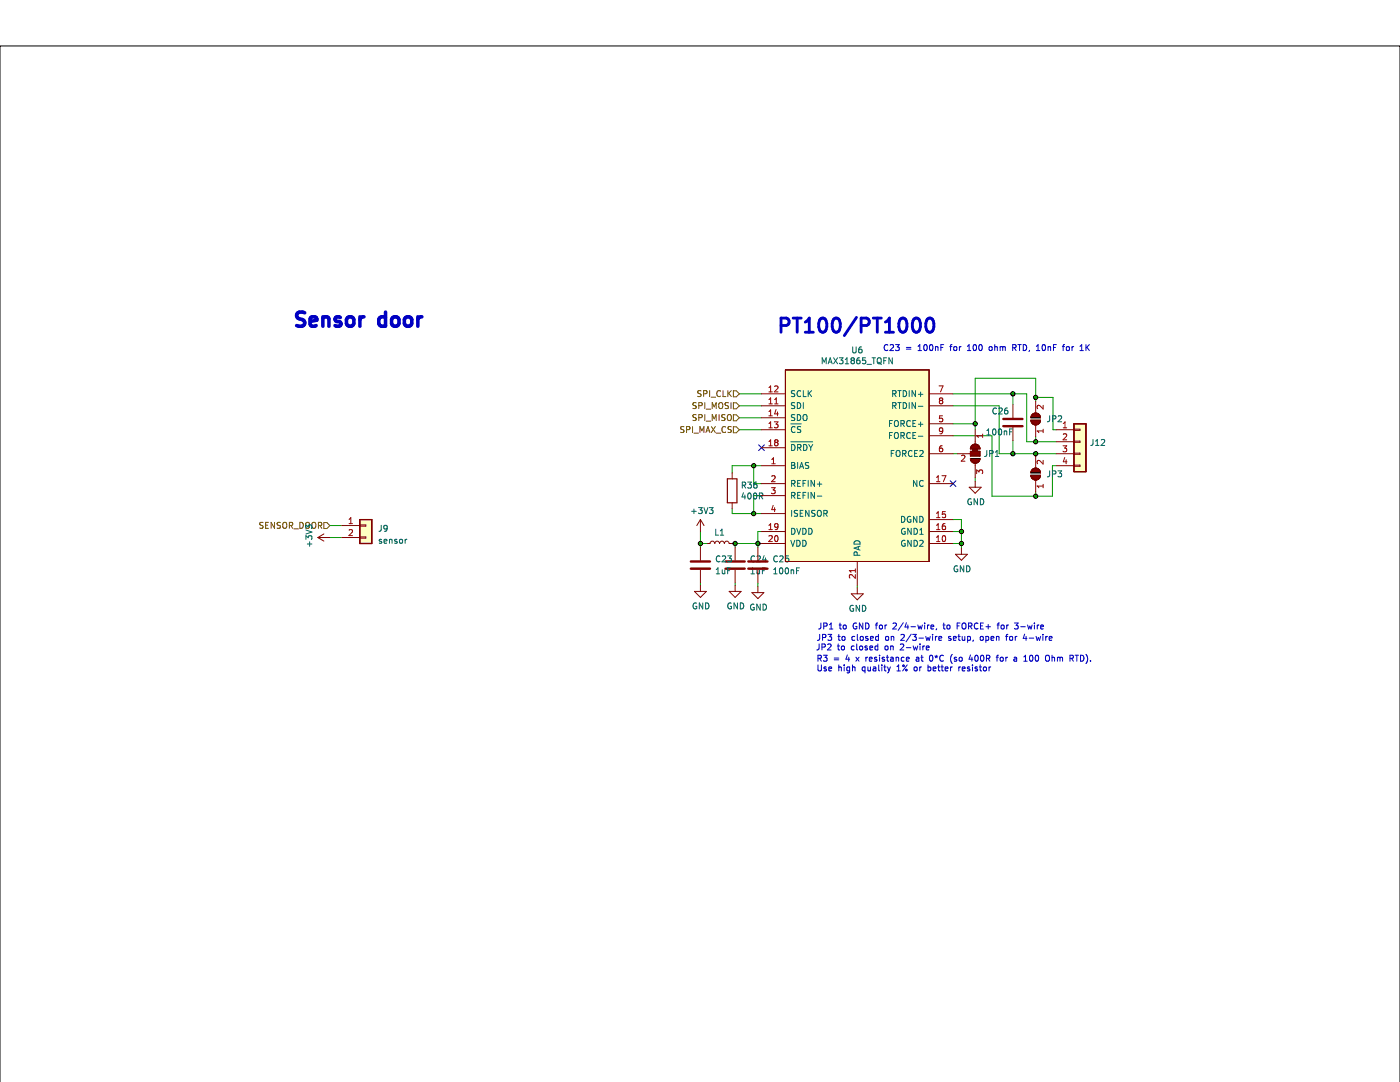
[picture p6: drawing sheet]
(kicad_sch (version 20230121) (generator eeschema)

 (paper "A4")

 (lib_symbols
  (symbol "Connector_Generic:Conn_01x02" (pin_names (offset 1.016) hide) (in_bom yes) (on_board yes)
   (property "Reference" "J" (at 0 2.54 0) (effects (font (size 1.27 1.27))))
   (property "Value" "Conn_01x02" (at 0 -5.08 0) (effects (font (size 1.27 1.27))))
   (property "Footprint" "" (at 0 0 0) (effects (font (size 1.27 1.27)) hide))
   (property "Datasheet" "~" (at 0 0 0) (effects (font (size 1.27 1.27)) hide))
   (symbol "Conn_01x02_1_1"
    (rectangle (start -1.27 -2.413) (end 0 -2.667) (stroke (width 0.1524) (type default)) (fill (type none)))
    (rectangle (start -1.27 0.127) (end 0 -0.127) (stroke (width 0.1524) (type default)) (fill (type none)))
    (rectangle (start -1.27 1.27) (end 1.27 -3.81) (stroke (width 0.254) (type default)) (fill (type background)))
    (pin passive line (at -5.08 0 0) (length 3.81) (name "Pin_1" (effects (font (size 1.27 1.27)))) (number "1" (effects (font (size 1.27 1.27)))))
    (pin passive line (at -5.08 -2.54 0) (length 3.81) (name "Pin_2" (effects (font (size 1.27 1.27)))) (number "2" (effects (font (size 1.27 1.27)))))))
  (symbol "Connector_Generic:Conn_01x04" (pin_names (offset 1.016) hide) (in_bom yes) (on_board yes)
   (property "Reference" "J" (at 0 5.08 0) (effects (font (size 1.27 1.27))))
   (property "Value" "Conn_01x04" (at 0 -7.62 0) (effects (font (size 1.27 1.27))))
   (property "Footprint" "" (at 0 0 0) (effects (font (size 1.27 1.27)) hide))
   (property "Datasheet" "~" (at 0 0 0) (effects (font (size 1.27 1.27)) hide))
   (symbol "Conn_01x04_1_1"
    (rectangle (start -1.27 -4.953) (end 0 -5.207) (stroke (width 0.1524) (type default)) (fill (type none)))
    (rectangle (start -1.27 -2.413) (end 0 -2.667) (stroke (width 0.1524) (type default)) (fill (type none)))
    (rectangle (start -1.27 0.127) (end 0 -0.127) (stroke (width 0.1524) (type default)) (fill (type none)))
    (rectangle (start -1.27 2.667) (end 0 2.413) (stroke (width 0.1524) (type default)) (fill (type none)))
    (rectangle (start -1.27 3.81) (end 1.27 -6.35) (stroke (width 0.254) (type default)) (fill (type background)))
    (pin passive line (at -5.08 2.54 0) (length 3.81) (name "Pin_1" (effects (font (size 1.27 1.27)))) (number "1" (effects (font (size 1.27 1.27)))))
    (pin passive line (at -5.08 0 0) (length 3.81) (name "Pin_2" (effects (font (size 1.27 1.27)))) (number "2" (effects (font (size 1.27 1.27)))))
    (pin passive line (at -5.08 -2.54 0) (length 3.81) (name "Pin_3" (effects (font (size 1.27 1.27)))) (number "3" (effects (font (size 1.27 1.27)))))
    (pin passive line (at -5.08 -5.08 0) (length 3.81) (name "Pin_4" (effects (font (size 1.27 1.27)))) (number "4" (effects (font (size 1.27 1.27)))))))
  (symbol "Jumper:SolderJumper_2_Open" (pin_names (offset 0) hide) (in_bom yes) (on_board yes)
   (property "Reference" "JP" (at 0 2.032 0) (effects (font (size 1.27 1.27))))
   (property "Value" "SolderJumper_2_Open" (at 0 -2.54 0) (effects (font (size 1.27 1.27))))
   (property "Footprint" "" (at 0 0 0) (effects (font (size 1.27 1.27)) hide))
   (property "Datasheet" "~" (at 0 0 0) (effects (font (size 1.27 1.27)) hide))
   (symbol "SolderJumper_2_Open_0_1"
    (arc (start -0.254 1.016) (mid -1.2656 0) (end -0.254 -1.016) (stroke (width 0) (type default)) (fill (type none)))
    (arc (start -0.254 1.016) (mid -1.2656 0) (end -0.254 -1.016) (stroke (width 0) (type default)) (fill (type outline)))
    (polyline (pts (xy -0.254 1.016) (xy -0.254 -1.016)) (stroke (width 0) (type default)) (fill (type none)))
    (polyline (pts (xy 0.254 1.016) (xy 0.254 -1.016)) (stroke (width 0) (type default)) (fill (type none)))
    (arc (start 0.254 -1.016) (mid 1.2656 0) (end 0.254 1.016) (stroke (width 0) (type default)) (fill (type none)))
    (arc (start 0.254 -1.016) (mid 1.2656 0) (end 0.254 1.016) (stroke (width 0) (type default)) (fill (type outline))))
   (symbol "SolderJumper_2_Open_1_1"
    (pin passive line (at -3.81 0 0) (length 2.54) (name "A" (effects (font (size 1.27 1.27)))) (number "1" (effects (font (size 1.27 1.27)))))
    (pin passive line (at 3.81 0 180) (length 2.54) (name "B" (effects (font (size 1.27 1.27)))) (number "2" (effects (font (size 1.27 1.27)))))))
  (symbol "Jumper:SolderJumper_3_Bridged12" (pin_names (offset 0) hide) (in_bom yes) (on_board yes)
   (property "Reference" "JP" (at -2.54 -2.54 0) (effects (font (size 1.27 1.27))))
   (property "Value" "SolderJumper_3_Bridged12" (at 0 2.794 0) (effects (font (size 1.27 1.27))))
   (property "Footprint" "" (at 0 0 0) (effects (font (size 1.27 1.27)) hide))
   (property "Datasheet" "~" (at 0 0 0) (effects (font (size 1.27 1.27)) hide))
   (symbol "SolderJumper_3_Bridged12_0_1"
    (rectangle (start -1.016 0.508) (end -0.508 -0.508) (stroke (width 0) (type default)) (fill (type outline)))
    (arc (start -1.016 1.016) (mid -2.0276 0) (end -1.016 -1.016) (stroke (width 0) (type default)) (fill (type none)))
    (arc (start -1.016 1.016) (mid -2.0276 0) (end -1.016 -1.016) (stroke (width 0) (type default)) (fill (type outline)))
    (rectangle (start -0.508 1.016) (end 0.508 -1.016) (stroke (width 0) (type default)) (fill (type outline)))
    (polyline (pts (xy -2.54 0) (xy -2.032 0)) (stroke (width 0) (type default)) (fill (type none)))
    (polyline (pts (xy -1.016 1.016) (xy -1.016 -1.016)) (stroke (width 0) (type default)) (fill (type none)))
    (polyline (pts (xy 0 -1.27) (xy 0 -1.016)) (stroke (width 0) (type default)) (fill (type none)))
    (polyline (pts (xy 1.016 1.016) (xy 1.016 -1.016)) (stroke (width 0) (type default)) (fill (type none)))
    (polyline (pts (xy 2.54 0) (xy 2.032 0)) (stroke (width 0) (type default)) (fill (type none)))
    (arc (start 1.016 -1.016) (mid 2.0276 0) (end 1.016 1.016) (stroke (width 0) (type default)) (fill (type none)))
    (arc (start 1.016 -1.016) (mid 2.0276 0) (end 1.016 1.016) (stroke (width 0) (type default)) (fill (type outline))))
   (symbol "SolderJumper_3_Bridged12_1_1"
    (pin passive line (at -5.08 0 0) (length 2.54) (name "A" (effects (font (size 1.27 1.27)))) (number "1" (effects (font (size 1.27 1.27)))))
    (pin input line (at 0 -3.81 90) (length 2.54) (name "C" (effects (font (size 1.27 1.27)))) (number "2" (effects (font (size 1.27 1.27)))))
    (pin passive line (at 5.08 0 180) (length 2.54) (name "B" (effects (font (size 1.27 1.27)))) (number "3" (effects (font (size 1.27 1.27)))))))
  (symbol "Linktech:L0805" (pin_numbers hide) (pin_names (offset 0.254) hide) (in_bom yes) (on_board yes)
   (property "Reference" "L0805" (at 0.762 1.016 0) (effects (font (size 1.27 1.27)) (justify left)))
   (property "Value" "Linktech_L0805" (at 0.762 -1.016 0) (effects (font (size 1.27 1.27)) (justify left) hide))
   (property "Footprint" "Linktech:L_0805_HandSoldering" (at 0 0 0) (effects (font (size 1.27 1.27)) hide))
   (property "Datasheet" "" (at 0 0 0) (effects (font (size 1.27 1.27)) hide))
   (property "Desc" "SMD-0805 Multilayer Chip Ceramic Inductor" (at 0 -2.54 0) (effects (font (size 1.27 1.27)) hide))
   (property "Link" "http://tme.vn/Product.aspx?id=875#page=pro_info" (at 2.54 2.54 0) (effects (font (size 1.27 1.27)) hide))
   (symbol "L0805_0_1"
    (arc (start 0 -2.032) (mid 0.5058 -1.524) (end 0 -1.016) (stroke (width 0) (type default)) (fill (type none)))
    (arc (start 0 -1.016) (mid 0.5058 -0.508) (end 0 0) (stroke (width 0) (type default)) (fill (type none)))
    (arc (start 0 0) (mid 0.5058 0.508) (end 0 1.016) (stroke (width 0) (type default)) (fill (type none)))
    (arc (start 0 1.016) (mid 0.5058 1.524) (end 0 2.032) (stroke (width 0) (type default)) (fill (type none))))
   (symbol "L0805_1_1"
    (pin passive line (at 0 2.54 270) (length 0.508) (name "~" (effects (font (size 1.27 1.27)))) (number "1" (effects (font (size 1.27 1.27)))))
    (pin passive line (at 0 -2.54 90) (length 0.508) (name "~" (effects (font (size 1.27 1.27)))) (number "2" (effects (font (size 1.27 1.27)))))))
  (symbol "Linktech:MAX31865_TQFN" (pin_names (offset 1.016)) (in_bom yes) (on_board yes)
   (property "Reference" "U" (at 0 0 0) (effects (font (size 1.27 1.27))))
   (property "Value" "Linktech_MAX31865_TQFN" (at 0 -2.54 0) (effects (font (size 1.27 1.27))))
   (property "Footprint" "Linktech:QFN-20-1EP_5x5mm_Pitch0.65mm" (at 0 0 0) (effects (font (size 1.27 1.27)) hide))
   (property "Datasheet" "" (at 0 0 0) (effects (font (size 1.27 1.27)) hide))
   (property "Desc" "RTD-to-Digital Converter" (at 0 24.13 0) (effects (font (size 1.27 1.27)) hide))
   (property "Link" "https://www.digikey.com/product-detail/en/maxim-integrated/MAX31865ATP-T/MAX31865ATP-TCT-ND/5051493" (at -2.54 21.59 0) (effects (font (size 1.27 1.27)) hide))
   (symbol "MAX31865_TQFN_1_1"
    (rectangle (start -15.24 20.32) (end 15.24 -20.32) (stroke (width 0) (type default)) (fill (type background)))
    (pin input line (at -20.32 0 0) (length 5.08) (name "BIAS" (effects (font (size 1.27 1.27)))) (number "1" (effects (font (size 1.27 1.27)))))
    (pin power_in line (at 20.32 -16.51 180) (length 5.08) (name "GND2" (effects (font (size 1.27 1.27)))) (number "10" (effects (font (size 1.27 1.27)))))
    (pin input line (at -20.32 12.7 0) (length 5.08) (name "SDI" (effects (font (size 1.27 1.27)))) (number "11" (effects (font (size 1.27 1.27)))))
    (pin input line (at -20.32 15.24 0) (length 5.08) (name "SCLK" (effects (font (size 1.27 1.27)))) (number "12" (effects (font (size 1.27 1.27)))))
    (pin input line (at -20.32 7.62 0) (length 5.08) (name "~{CS}" (effects (font (size 1.27 1.27)))) (number "13" (effects (font (size 1.27 1.27)))))
    (pin input line (at -20.32 10.16 0) (length 5.08) (name "SDO" (effects (font (size 1.27 1.27)))) (number "14" (effects (font (size 1.27 1.27)))))
    (pin power_in line (at 20.32 -11.43 180) (length 5.08) (name "DGND" (effects (font (size 1.27 1.27)))) (number "15" (effects (font (size 1.27 1.27)))))
    (pin power_in line (at 20.32 -13.97 180) (length 5.08) (name "GND1" (effects (font (size 1.27 1.27)))) (number "16" (effects (font (size 1.27 1.27)))))
    (pin input line (at 20.32 -3.81 180) (length 5.08) (name "NC" (effects (font (size 1.27 1.27)))) (number "17" (effects (font (size 1.27 1.27)))))
    (pin input line (at -20.32 3.81 0) (length 5.08) (name "~{DRDY}" (effects (font (size 1.27 1.27)))) (number "18" (effects (font (size 1.27 1.27)))))
    (pin power_in line (at -20.32 -13.97 0) (length 5.08) (name "DVDD" (effects (font (size 1.27 1.27)))) (number "19" (effects (font (size 1.27 1.27)))))
    (pin input line (at -20.32 -3.81 0) (length 5.08) (name "REFIN+" (effects (font (size 1.27 1.27)))) (number "2" (effects (font (size 1.27 1.27)))))
    (pin power_in line (at -20.32 -16.51 0) (length 5.08) (name "VDD" (effects (font (size 1.27 1.27)))) (number "20" (effects (font (size 1.27 1.27)))))
    (pin power_in line (at 0 -25.4 90) (length 5.08) (name "PAD" (effects (font (size 1.27 1.27)))) (number "21" (effects (font (size 1.27 1.27)))))
    (pin input line (at -20.32 -6.35 0) (length 5.08) (name "REFIN-" (effects (font (size 1.27 1.27)))) (number "3" (effects (font (size 1.27 1.27)))))
    (pin input line (at -20.32 -10.16 0) (length 5.08) (name "ISENSOR" (effects (font (size 1.27 1.27)))) (number "4" (effects (font (size 1.27 1.27)))))
    (pin input line (at 20.32 8.89 180) (length 5.08) (name "FORCE+" (effects (font (size 1.27 1.27)))) (number "5" (effects (font (size 1.27 1.27)))))
    (pin input line (at 20.32 2.54 180) (length 5.08) (name "FORCE2" (effects (font (size 1.27 1.27)))) (number "6" (effects (font (size 1.27 1.27)))))
    (pin input line (at 20.32 15.24 180) (length 5.08) (name "RTDIN+" (effects (font (size 1.27 1.27)))) (number "7" (effects (font (size 1.27 1.27)))))
    (pin input line (at 20.32 12.7 180) (length 5.08) (name "RTDIN-" (effects (font (size 1.27 1.27)))) (number "8" (effects (font (size 1.27 1.27)))))
    (pin input line (at 20.32 6.35 180) (length 5.08) (name "FORCE-" (effects (font (size 1.27 1.27)))) (number "9" (effects (font (size 1.27 1.27)))))))
  (symbol "Linktech:R0805" (pin_numbers hide) (pin_names (offset 0)) (in_bom yes) (on_board yes)
   (property "Reference" "R" (at 2.032 0 90) (effects (font (size 1.27 1.27))))
   (property "Value" "Linktech_R0805" (at 0 0 90) (effects (font (size 1.27 1.27))))
   (property "Footprint" "Linktech:R_0805_HandSoldering" (at -1.778 0 90) (effects (font (size 1.27 1.27)) hide))
   (property "Datasheet" "" (at 0 0 0) (effects (font (size 1.27 1.27)) hide))
   (property "Desc" "Resistor SMD 0805" (at 0 0 0) (effects (font (size 1.27 1.27)) hide))
   (property "Link" "http://www.dientuachau.com/res-1-0805" (at 0 0 0) (effects (font (size 1.27 1.27)) hide))
   (symbol "R0805_0_1"
    (rectangle (start -1.016 -2.54) (end 1.016 2.54) (stroke (width 0.254) (type default)) (fill (type none))))
   (symbol "R0805_1_1"
    (pin passive line (at 0 3.81 270) (length 1.27) (name "~" (effects (font (size 1.27 1.27)))) (number "1" (effects (font (size 1.27 1.27)))))
    (pin passive line (at 0 -3.81 90) (length 1.27) (name "~" (effects (font (size 1.27 1.27)))) (number "2" (effects (font (size 1.27 1.27)))))))
  (symbol "linktech:C0805" (pin_numbers hide) (pin_names (offset 0.254)) (in_bom yes) (on_board yes)
   (property "Reference" "C" (at 0.635 2.54 0) (effects (font (size 1.27 1.27)) (justify left)))
   (property "Value" "C0805" (at 0.635 -2.54 0) (effects (font (size 1.27 1.27)) (justify left)))
   (property "Footprint" "Linktech:C_0805_HandSoldering" (at 0.9652 -3.81 0) (effects (font (size 1.27 1.27)) hide))
   (property "Datasheet" "" (at 0 0 0) (effects (font (size 1.27 1.27)) hide))
   (property "Desc" "Capacitor SMD Ceramic 0805" (at 0 0 0) (effects (font (size 1.27 1.27)) hide))
   (property "Link" "http://www.dientuachau.com/ceramic-0805" (at 0 0 0) (effects (font (size 1.27 1.27)) hide))
   (symbol "C0805_0_1"
    (polyline (pts (xy -2.032 -0.762) (xy 2.032 -0.762)) (stroke (width 0.508) (type default)) (fill (type none)))
    (polyline (pts (xy -2.032 0.762) (xy 2.032 0.762)) (stroke (width 0.508) (type default)) (fill (type none))))
   (symbol "C0805_1_1"
    (pin passive line (at 0 3.81 270) (length 2.794) (name "~" (effects (font (size 1.27 1.27)))) (number "1" (effects (font (size 1.27 1.27)))))
    (pin passive line (at 0 -3.81 90) (length 2.794) (name "~" (effects (font (size 1.27 1.27)))) (number "2" (effects (font (size 1.27 1.27)))))))
  (symbol "power:+3V3" (power) (pin_names (offset 0)) (in_bom yes) (on_board yes)
   (property "Reference" "#PWR" (at 0 -3.81 0) (effects (font (size 1.27 1.27)) hide))
   (property "Value" "+3V3" (at 0 3.556 0) (effects (font (size 1.27 1.27))))
   (property "Footprint" "" (at 0 0 0) (effects (font (size 1.27 1.27)) hide))
   (property "Datasheet" "" (at 0 0 0) (effects (font (size 1.27 1.27)) hide))
   (symbol "+3V3_0_1"
    (polyline (pts (xy -0.762 1.27) (xy 0 2.54)) (stroke (width 0) (type default)) (fill (type none)))
    (polyline (pts (xy 0 0) (xy 0 2.54)) (stroke (width 0) (type default)) (fill (type none)))
    (polyline (pts (xy 0 2.54) (xy 0.762 1.27)) (stroke (width 0) (type default)) (fill (type none))))
   (symbol "+3V3_1_1"
    (pin power_in line (at 0 0 90) (length 0) hide (name "+3V3" (effects (font (size 1.27 1.27)))) (number "1" (effects (font (size 1.27 1.27)))))))
  (symbol "power:GND" (power) (pin_names (offset 0)) (in_bom yes) (on_board yes)
   (property "Reference" "#PWR" (at 0 -6.35 0) (effects (font (size 1.27 1.27)) hide))
   (property "Value" "GND" (at 0 -3.81 0) (effects (font (size 1.27 1.27))))
   (property "Footprint" "" (at 0 0 0) (effects (font (size 1.27 1.27)) hide))
   (property "Datasheet" "" (at 0 0 0) (effects (font (size 1.27 1.27)) hide))
   (symbol "GND_0_1"
    (polyline (pts (xy 0 0) (xy 0 -1.27) (xy 1.27 -1.27) (xy 0 -2.54) (xy -1.27 -1.27) (xy 0 -1.27)) (stroke (width 0) (type default)) (fill (type none))))
   (symbol "GND_1_1"
    (pin power_in line (at 0 0 270) (length 0) hide (name "GND" (effects (font (size 1.27 1.27)))) (number "1" (effects (font (size 1.27 1.27))))))))

 (junction (at 219.71 74.549) (diameter 0) (color 0 0 0 0))
 (junction (at 214.884 73.787) (diameter 0) (color 0 0 0 0))
 (junction (at 203.962 102.997) (diameter 0) (color 0 0 0 0))
 (junction (at 155.956 105.537) (diameter 0) (color 0 0 0 0))
 (junction (at 203.962 105.537) (diameter 0) (color 0 0 0 0))
 (junction (at 219.71 83.947) (diameter 0) (color 0 0 0 0))
 (junction (at 160.782 105.537) (diameter 0) (color 0 0 0 0))
 (junction (at 219.71 95.504) (diameter 0) (color 0 0 0 0))
 (junction (at 159.893 89.027) (diameter 0) (color 0 0 0 0))
 (junction (at 159.893 99.187) (diameter 0) (color 0 0 0 0))
 (junction (at 219.71 86.487) (diameter 0) (color 0 0 0 0))
 (junction (at 214.884 86.487) (diameter 0) (color 0 0 0 0))
 (junction (at 206.883 80.137) (diameter 0) (color 0 0 0 0))
 (junction (at 148.59 105.537) (diameter 0) (color 0 0 0 0))

 (no_connect (at 202.184 92.837))
 (no_connect (at 161.544 85.217))

 (wire (pts (xy 155.956 105.537) (xy 160.782 105.537)) (stroke (width 0) (type default)))
 (wire (pts (xy 160.782 102.997) (xy 160.782 105.537)) (stroke (width 0) (type default)))
 (wire (pts (xy 156.845 73.787) (xy 161.544 73.787)) (stroke (width 0) (type default)))
 (wire (pts (xy 161.544 95.377) (xy 159.893 95.377)) (stroke (width 0) (type default)))
 (wire (pts (xy 223.266 95.504) (xy 223.266 89.027)) (stroke (width 0) (type default)))
 (wire (pts (xy 219.71 95.504) (xy 223.266 95.504)) (stroke (width 0) (type default)))
 (wire (pts (xy 161.544 89.027) (xy 159.893 89.027)) (stroke (width 0) (type default)))
 (wire (pts (xy 223.393 81.407) (xy 223.393 74.549)) (stroke (width 0) (type default)))
 (wire (pts (xy 219.71 75.311) (xy 219.71 74.549)) (stroke (width 0) (type default)))
 (wire (pts (xy 219.71 83.947) (xy 224.028 83.947)) (stroke (width 0) (type default)))
 (wire (pts (xy 202.184 80.137) (xy 206.883 80.137)) (stroke (width 0) (type default)))
 (wire (pts (xy 156.845 76.327) (xy 161.544 76.327)) (stroke (width 0) (type default)))
 (wire (pts (xy 181.864 114.427) (xy 181.864 114.935)) (stroke (width 0) (type default)))
 (wire (pts (xy 159.893 99.187) (xy 161.544 99.187)) (stroke (width 0) (type default)))
 (wire (pts (xy 217.805 83.947) (xy 219.71 83.947)) (stroke (width 0) (type default)))
 (wire (pts (xy 203.962 102.997) (xy 203.962 105.537)) (stroke (width 0) (type default)))
 (wire (pts (xy 159.893 92.837) (xy 159.893 89.027)) (stroke (width 0) (type default)))
 (wire (pts (xy 69.977 104.267) (xy 72.517 104.267)) (stroke (width 0) (type default)))
 (wire (pts (xy 155.956 105.537) (xy 155.194 105.537)) (stroke (width 0) (type default)))
 (wire (pts (xy 155.321 90.551) (xy 155.321 89.027)) (stroke (width 0) (type default)))
 (wire (pts (xy 161.544 92.837) (xy 159.893 92.837)) (stroke (width 0) (type default)))
 (wire (pts (xy 214.884 86.487) (xy 219.71 86.487)) (stroke (width 0) (type default)))
 (wire (pts (xy 210.439 82.677) (xy 210.439 95.504)) (stroke (width 0) (type default)))
 (wire (pts (xy 148.59 102.997) (xy 148.59 105.537)) (stroke (width 0) (type default)))
 (wire (pts (xy 214.884 83.693) (xy 214.884 86.487)) (stroke (width 0) (type default)))
 (wire (pts (xy 224.028 86.487) (xy 219.71 86.487)) (stroke (width 0) (type default)))
 (wire (pts (xy 206.883 92.329) (xy 206.883 91.567)) (stroke (width 0) (type default)))
 (wire (pts (xy 206.883 81.407) (xy 206.883 80.137)) (stroke (width 0) (type default)))
 (wire (pts (xy 214.884 73.787) (xy 214.884 76.073)) (stroke (width 0) (type default)))
 (wire (pts (xy 203.962 100.457) (xy 203.962 102.997)) (stroke (width 0) (type default)))
 (wire (pts (xy 69.977 101.727) (xy 72.517 101.727)) (stroke (width 0) (type default)))
 (wire (pts (xy 148.59 105.537) (xy 150.114 105.537)) (stroke (width 0) (type default)))
 (wire (pts (xy 155.321 89.027) (xy 159.893 89.027)) (stroke (width 0) (type default)))
 (wire (pts (xy 155.321 99.187) (xy 159.893 99.187)) (stroke (width 0) (type default)))
 (wire (pts (xy 223.266 89.027) (xy 224.028 89.027)) (stroke (width 0) (type default)))
 (wire (pts (xy 203.962 105.537) (xy 203.962 106.553)) (stroke (width 0) (type default)))
 (wire (pts (xy 156.845 78.867) (xy 161.544 78.867)) (stroke (width 0) (type default)))
 (wire (pts (xy 155.956 105.537) (xy 155.956 106.299)) (stroke (width 0) (type default)))
 (wire (pts (xy 161.544 102.997) (xy 160.782 102.997)) (stroke (width 0) (type default)))
 (wire (pts (xy 219.71 82.931) (xy 219.71 83.947)) (stroke (width 0) (type default)))
 (wire (pts (xy 160.782 113.919) (xy 160.782 114.681)) (stroke (width 0) (type default)))
 (wire (pts (xy 211.963 86.487) (xy 214.884 86.487)) (stroke (width 0) (type default)))
 (wire (pts (xy 202.184 82.677) (xy 210.439 82.677)) (stroke (width 0) (type default)))
 (wire (pts (xy 202.184 100.457) (xy 203.962 100.457)) (stroke (width 0) (type default)))
 (wire (pts (xy 219.71 70.485) (xy 219.71 74.549)) (stroke (width 0) (type default)))
 (wire (pts (xy 160.782 105.537) (xy 160.782 106.299)) (stroke (width 0) (type default)))
 (wire (pts (xy 214.884 73.787) (xy 217.805 73.787)) (stroke (width 0) (type default)))
 (wire (pts (xy 156.845 81.407) (xy 161.544 81.407)) (stroke (width 0) (type default)))
 (wire (pts (xy 219.71 94.615) (xy 219.71 95.504)) (stroke (width 0) (type default)))
 (wire (pts (xy 211.963 86.487) (xy 211.963 76.327)) (stroke (width 0) (type default)))
 (wire (pts (xy 210.439 95.504) (xy 219.71 95.504)) (stroke (width 0) (type default)))
 (wire (pts (xy 206.883 70.485) (xy 219.71 70.485)) (stroke (width 0) (type default)))
 (wire (pts (xy 219.71 74.549) (xy 223.393 74.549)) (stroke (width 0) (type default)))
 (wire (pts (xy 202.184 76.327) (xy 211.963 76.327)) (stroke (width 0) (type default)))
 (wire (pts (xy 206.883 80.137) (xy 206.883 70.485)) (stroke (width 0) (type default)))
 (wire (pts (xy 202.184 73.787) (xy 214.884 73.787)) (stroke (width 0) (type default)))
 (wire (pts (xy 202.184 86.487) (xy 203.073 86.487)) (stroke (width 0) (type default)))
 (wire (pts (xy 148.59 113.919) (xy 148.59 114.427)) (stroke (width 0) (type default)))
 (wire (pts (xy 155.321 99.187) (xy 155.321 98.171)) (stroke (width 0) (type default)))
 (wire (pts (xy 159.893 95.377) (xy 159.893 99.187)) (stroke (width 0) (type default)))
 (wire (pts (xy 148.59 105.537) (xy 148.59 106.299)) (stroke (width 0) (type default)))
 (wire (pts (xy 155.956 113.919) (xy 155.956 114.427)) (stroke (width 0) (type default)))
 (wire (pts (xy 202.184 102.997) (xy 203.962 102.997)) (stroke (width 0) (type default)))
 (wire (pts (xy 224.028 81.407) (xy 223.393 81.407)) (stroke (width 0) (type default)))
 (wire (pts (xy 219.71 86.995) (xy 219.71 86.487)) (stroke (width 0) (type default)))
 (wire (pts (xy 202.184 105.537) (xy 203.962 105.537)) (stroke (width 0) (type default)))
 (wire (pts (xy 217.805 73.787) (xy 217.805 83.947)) (stroke (width 0) (type default)))
 (wire (pts (xy 160.782 105.537) (xy 161.544 105.537)) (stroke (width 0) (type default)))

 (text "JP2 to closed on 2-wire" (at 173.101 128.27 0) (effects (font (size 1.27 1.27)) (justify left bottom)))
 (text "Sensor door\n" (at 62.357 59.817 0) (effects (font (size 3 3) (thickness 1) bold) (justify left bottom)))
 (text "R3 = 4 x resistance at 0*C (so 400R for a 100 Ohm RTD).\nUse high quality 1% or better resistor" (at 173.228 132.715 0) (effects (font (size 1.27 1.27)) (justify left bottom)))
 (text "PT100/PT1000" (at 164.973 61.087 0) (effects (font (size 3 3) (thickness 0.6) bold) (justify left bottom)))
 (text "JP3 to closed on 2/3-wire setup, open for 4-wire" (at 173.228 126.238 0) (effects (font (size 1.27 1.27)) (justify left bottom)))
 (text "C23 = 100nF for 100 ohm RTD, 10nF for 1K" (at 187.325 64.77 0) (effects (font (size 1.27 1.27)) (justify left bottom)))
 (text "JP1 to GND for 2/4-wire, to FORCE+ for 3-wire" (at 173.482 123.825 0) (effects (font (size 1.27 1.27)) (justify left bottom)))

 (hierarchical_label "SPI_MOSI" (shape input) (at 156.845 76.327 180) (fields_autoplaced) (effects (font (size 1.27 1.27)) (justify right)))
 (hierarchical_label "SPI_MISO" (shape input) (at 156.845 78.867 180) (fields_autoplaced) (effects (font (size 1.27 1.27)) (justify right)))
 (hierarchical_label "SPI_CLK" (shape input) (at 156.845 73.787 180) (fields_autoplaced) (effects (font (size 1.27 1.27)) (justify right)))
 (hierarchical_label "SPI_MAX_CS" (shape input) (at 156.845 81.407 180) (fields_autoplaced) (effects (font (size 1.27 1.27)) (justify right)))
 (hierarchical_label "SENSOR_DOOR" (shape input) (at 69.977 101.727 180) (fields_autoplaced) (effects (font (size 1.27 1.27)) (justify right)))

 (symbol (lib_id "Jumper:SolderJumper_3_Bridged12") (at 206.883 86.487 270) (unit 1) (in_bom yes) (on_board yes) (dnp no)
  (property "Reference" "JP1" (at 208.6102 86.487 90) (effects (font (size 1.27 1.27)) (justify left)))
  (property "Value" "SolderJumper_3_Bridged12" (at 208.6102 87.63 90) (effects (font (size 1.27 1.27)) (justify left) hide))
  (property "Footprint" "Jumper:SolderJumper-3_P2.0mm_Open_TrianglePad1.0x1.5mm" (at 206.883 86.487 0) (effects (font (size 1.27 1.27)) hide))
  (property "Datasheet" "~" (at 206.883 86.487 0) (effects (font (size 1.27 1.27)) hide)) (pin "1") (pin "2") (pin "3")
  (instances (project "ph_portable_refrigerator_v2_hw" (path "" (reference "JP1") (unit 1)) (path "" (reference "JP1") (unit 1)))))

 (symbol (lib_id "Linktech:MAX31865_TQFN") (at 181.864 89.027 0) (unit 1) (in_bom yes) (on_board yes) (dnp no)
  (property "Reference" "U8" (at 181.864 64.516 0) (effects (font (size 1.27 1.27))))
  (property "Value" "MAX31865_TQFN" (at 181.864 66.8274 0) (effects (font (size 1.27 1.27))))
  (property "Footprint" "Package_DFN_QFN:QFN-20-1EP_5x5mm_P0.65mm_EP3.35x3.35mm" (at 181.864 89.027 0) (effects (font (size 1.27 1.27)) hide))
  (property "Datasheet" "" (at 181.864 89.027 0) (effects (font (size 1.27 1.27)) hide))
  (property "Desc" "RTD-to-Digital Converter" (at 181.864 64.897 0) (effects (font (size 1.27 1.27)) hide))
  (property "Link" "https://www.digikey.com/product-detail/en/maxim-integrated/MAX31865ATP-T/MAX31865ATP-TCT-ND/5051493" (at 179.324 67.437 0) (effects (font (size 1.27 1.27)) hide)) (pin "1") (pin "10") (pin "11") (pin "12") (pin "13") (pin "14") (pin "15") (pin "16") (pin "17") (pin "18") (pin "19") (pin "2") (pin "20") (pin "21") (pin "3") (pin "4") (pin "5") (pin "6") (pin "7") (pin "8") (pin "9")
  (instances (project "ph_portable_refrigerator_v2_hw" (path "" (reference "U8") (unit 1)) (path "" (reference "U6") (unit 1)))))

 (symbol (lib_id "power:GND") (at 155.956 114.427 0) (unit 1) (in_bom yes) (on_board yes) (dnp no)
  (property "Reference" "#PWR090" (at 155.956 120.777 0) (effects (font (size 1.27 1.27)) hide))
  (property "Value" "GND" (at 156.083 118.8212 0) (effects (font (size 1.27 1.27))))
  (property "Footprint" "" (at 155.956 114.427 0) (effects (font (size 1.27 1.27)) hide))
  (property "Datasheet" "" (at 155.956 114.427 0) (effects (font (size 1.27 1.27)) hide)) (pin "1")
  (instances (project "ph_portable_refrigerator_v2_hw" (path "" (reference "#PWR090") (unit 1)) (path "" (reference "#PWR090") (unit 1)))))

 (symbol (lib_id "linktech:C0805") (at 160.782 110.109 0) (unit 1) (in_bom yes) (on_board yes) (dnp no) (fields_autoplaced)
  (property "Reference" "C26" (at 163.83 108.8389 0) (effects (font (size 1.27 1.27)) (justify left)))
  (property "Value" "100nF" (at 163.83 111.3789 0) (effects (font (size 1.27 1.27)) (justify left)))
  (property "Footprint" "Resistor_SMD:R_0805_2012Metric" (at 161.7472 113.919 0) (effects (font (size 1.27 1.27)) hide))
  (property "Datasheet" "" (at 160.782 110.109 0) (effects (font (size 1.27 1.27)) hide))
  (property "Desc" "Capacitor SMD Ceramic 0805" (at 160.782 110.109 0) (effects (font (size 1.27 1.27)) hide))
  (property "Link" "http://www.dientuachau.com/ceramic-0805" (at 160.782 110.109 0) (effects (font (size 1.27 1.27)) hide)) (pin "1") (pin "2")
  (instances (project "ph_portable_refrigerator_v2_hw" (path "" (reference "C26") (unit 1)) (path "" (reference "C25") (unit 1)))))

 (symbol (lib_id "power:GND") (at 148.59 114.427 0) (unit 1) (in_bom yes) (on_board yes) (dnp no)
  (property "Reference" "#PWR089" (at 148.59 120.777 0) (effects (font (size 1.27 1.27)) hide))
  (property "Value" "GND" (at 148.717 118.8212 0) (effects (font (size 1.27 1.27))))
  (property "Footprint" "" (at 148.59 114.427 0) (effects (font (size 1.27 1.27)) hide))
  (property "Datasheet" "" (at 148.59 114.427 0) (effects (font (size 1.27 1.27)) hide)) (pin "1")
  (instances (project "ph_portable_refrigerator_v2_hw" (path "" (reference "#PWR089") (unit 1)) (path "" (reference "#PWR089") (unit 1)))))

 (symbol (lib_id "power:GND") (at 206.883 92.329 0) (unit 1) (in_bom yes) (on_board yes) (dnp no)
  (property "Reference" "#PWR099" (at 206.883 98.679 0) (effects (font (size 1.27 1.27)) hide))
  (property "Value" "GND" (at 207.01 96.7232 0) (effects (font (size 1.27 1.27))))
  (property "Footprint" "" (at 206.883 92.329 0) (effects (font (size 1.27 1.27)) hide))
  (property "Datasheet" "" (at 206.883 92.329 0) (effects (font (size 1.27 1.27)) hide)) (pin "1")
  (instances (project "ph_portable_refrigerator_v2_hw" (path "" (reference "#PWR099") (unit 1)) (path "" (reference "#PWR096") (unit 1)))))

 (symbol (lib_id "Jumper:SolderJumper_2_Open") (at 219.71 90.805 90) (unit 1) (in_bom yes) (on_board yes) (dnp no)
  (property "Reference" "JP3" (at 221.9452 90.805 90) (effects (font (size 1.27 1.27)) (justify right)))
  (property "Value" "SolderJumper_2_Open" (at 216.8144 90.805 0) (effects (font (size 1.27 1.27)) hide))
  (property "Footprint" "Jumper:SolderJumper-2_P1.3mm_Open_Pad1.0x1.5mm" (at 219.71 90.805 0) (effects (font (size 1.27 1.27)) hide))
  (property "Datasheet" "~" (at 219.71 90.805 0) (effects (font (size 1.27 1.27)) hide)) (pin "1") (pin "2")
  (instances (project "ph_portable_refrigerator_v2_hw" (path "" (reference "JP3") (unit 1)) (path "" (reference "JP3") (unit 1)))))

 (symbol (lib_id "Linktech:L0805") (at 152.654 105.537 90) (unit 1) (in_bom yes) (on_board yes) (dnp no)
  (property "Reference" "L1" (at 152.654 103.1748 90) (effects (font (size 1.27 1.27))))
  (property "Value" "L600R" (at 153.67 104.775 0) (effects (font (size 1.27 1.27)) (justify left) hide))
  (property "Footprint" "Inductor_SMD:L_0805_2012Metric" (at 152.654 105.537 0) (effects (font (size 1.27 1.27)) hide))
  (property "Datasheet" "" (at 152.654 105.537 0) (effects (font (size 1.27 1.27)) hide))
  (property "Desc" "SMD-0805 Multilayer Chip Ceramic Inductor" (at 155.194 105.537 0) (effects (font (size 1.27 1.27)) hide))
  (property "Link" "http://tme.vn/Product.aspx?id=875#page=pro_info" (at 150.114 102.997 0) (effects (font (size 1.27 1.27)) hide)) (pin "1") (pin "2")
  (instances (project "ph_portable_refrigerator_v2_hw" (path "" (reference "L1") (unit 1)) (path "" (reference "L1") (unit 1)))))

 (symbol (lib_id "power:GND") (at 181.864 114.935 0) (unit 1) (in_bom yes) (on_board yes) (dnp no)
  (property "Reference" "#PWR093" (at 181.864 121.285 0) (effects (font (size 1.27 1.27)) hide))
  (property "Value" "GND" (at 181.991 119.3292 0) (effects (font (size 1.27 1.27))))
  (property "Footprint" "" (at 181.864 114.935 0) (effects (font (size 1.27 1.27)) hide))
  (property "Datasheet" "" (at 181.864 114.935 0) (effects (font (size 1.27 1.27)) hide)) (pin "1")
  (instances (project "ph_portable_refrigerator_v2_hw" (path "" (reference "#PWR093") (unit 1)) (path "" (reference "#PWR093") (unit 1)))))

 (symbol (lib_id "power:GND") (at 203.962 106.553 0) (unit 1) (in_bom yes) (on_board yes) (dnp no)
  (property "Reference" "#PWR097" (at 203.962 112.903 0) (effects (font (size 1.27 1.27)) hide))
  (property "Value" "GND" (at 204.089 110.9472 0) (effects (font (size 1.27 1.27))))
  (property "Footprint" "" (at 203.962 106.553 0) (effects (font (size 1.27 1.27)) hide))
  (property "Datasheet" "" (at 203.962 106.553 0) (effects (font (size 1.27 1.27)) hide)) (pin "1")
  (instances (project "ph_portable_refrigerator_v2_hw" (path "" (reference "#PWR097") (unit 1)) (path "" (reference "#PWR094") (unit 1)))))

 (symbol (lib_id "Connector_Generic:Conn_01x02") (at 77.597 101.727 0) (unit 1) (in_bom yes) (on_board yes) (dnp no) (fields_autoplaced)
  (property "Reference" "J9" (at 80.137 102.362 0) (effects (font (size 1.27 1.27)) (justify left)))
  (property "Value" "sensor" (at 80.137 104.902 0) (effects (font (size 1.27 1.27)) (justify left)))
  (property "Footprint" "Connector_PinHeader_2.00mm:PinHeader_1x02_P2.00mm_Horizontal" (at 77.597 101.727 0) (effects (font (size 1.27 1.27)) hide))
  (property "Datasheet" "~" (at 77.597 101.727 0) (effects (font (size 1.27 1.27)) hide)) (pin "1") (pin "2")
  (instances (project "ph_portable_refrigerator_v2_hw" (path "" (reference "J9") (unit 1)) (path "" (reference "J9") (unit 1)))))

 (symbol (lib_id "linktech:C0805") (at 214.884 79.883 0) (unit 1) (in_bom yes) (on_board yes) (dnp no)
  (property "Reference" "C29" (at 210.312 77.47 0) (effects (font (size 1.27 1.27)) (justify left)))
  (property "Value" "100nF" (at 209.042 81.915 0) (effects (font (size 1.27 1.27)) (justify left)))
  (property "Footprint" "Capacitor_SMD:C_0805_2012Metric" (at 215.8492 83.693 0) (effects (font (size 1.27 1.27)) hide))
  (property "Datasheet" "" (at 214.884 79.883 0) (effects (font (size 1.27 1.27)) hide))
  (property "Desc" "Capacitor SMD Ceramic 0805" (at 214.884 79.883 0) (effects (font (size 1.27 1.27)) hide))
  (property "Link" "http://www.dientuachau.com/ceramic-0805" (at 214.884 79.883 0) (effects (font (size 1.27 1.27)) hide)) (pin "1") (pin "2")
  (instances (project "ph_portable_refrigerator_v2_hw" (path "" (reference "C29") (unit 1)) (path "" (reference "C26") (unit 1)))))

 (symbol (lib_id "Linktech:R0805") (at 155.321 94.361 0) (unit 1) (in_bom yes) (on_board yes) (dnp no)
  (property "Reference" "R36" (at 157.099 93.1926 0) (effects (font (size 1.27 1.27)) (justify left)))
  (property "Value" "400R" (at 157.099 95.504 0) (effects (font (size 1.27 1.27)) (justify left)))
  (property "Footprint" "Resistor_SMD:R_0805_2012Metric" (at 153.543 94.361 90) (effects (font (size 1.27 1.27)) hide))
  (property "Datasheet" "" (at 155.321 94.361 0) (effects (font (size 1.27 1.27)) hide))
  (property "Desc" "Resistor SMD 0805" (at 155.321 94.361 0) (effects (font (size 1.27 1.27)) hide))
  (property "Link" "http://www.dientuachau.com/res-1-0805" (at 155.321 94.361 0) (effects (font (size 1.27 1.27)) hide)) (pin "1") (pin "2")
  (instances (project "ph_portable_refrigerator_v2_hw" (path "" (reference "R36") (unit 1)) (path "" (reference "R36") (unit 1)))))

 (symbol (lib_id "power:GND") (at 160.782 114.681 0) (unit 1) (in_bom yes) (on_board yes) (dnp no)
  (property "Reference" "#PWR091" (at 160.782 121.031 0) (effects (font (size 1.27 1.27)) hide))
  (property "Value" "GND" (at 160.909 119.0752 0) (effects (font (size 1.27 1.27))))
  (property "Footprint" "" (at 160.782 114.681 0) (effects (font (size 1.27 1.27)) hide))
  (property "Datasheet" "" (at 160.782 114.681 0) (effects (font (size 1.27 1.27)) hide)) (pin "1")
  (instances (project "ph_portable_refrigerator_v2_hw" (path "" (reference "#PWR091") (unit 1)) (path "" (reference "#PWR091") (unit 1)))))

 (symbol (lib_id "linktech:C0805") (at 155.956 110.109 0) (unit 1) (in_bom yes) (on_board yes) (dnp no) (fields_autoplaced)
  (property "Reference" "C25" (at 159.004 108.8389 0) (effects (font (size 1.27 1.27)) (justify left)))
  (property "Value" "1uF" (at 159.004 111.3789 0) (effects (font (size 1.27 1.27)) (justify left)))
  (property "Footprint" "Resistor_SMD:R_0805_2012Metric" (at 156.9212 113.919 0) (effects (font (size 1.27 1.27)) hide))
  (property "Datasheet" "" (at 155.956 110.109 0) (effects (font (size 1.27 1.27)) hide))
  (property "Desc" "Capacitor SMD Ceramic 0805" (at 155.956 110.109 0) (effects (font (size 1.27 1.27)) hide))
  (property "Link" "http://www.dientuachau.com/ceramic-0805" (at 155.956 110.109 0) (effects (font (size 1.27 1.27)) hide)) (pin "1") (pin "2")
  (instances (project "ph_portable_refrigerator_v2_hw" (path "" (reference "C25") (unit 1)) (path "" (reference "C24") (unit 1)))))

 (symbol (lib_id "Jumper:SolderJumper_2_Open") (at 219.71 79.121 90) (unit 1) (in_bom yes) (on_board yes) (dnp no)
  (property "Reference" "JP2" (at 221.9452 79.121 90) (effects (font (size 1.27 1.27)) (justify right)))
  (property "Value" "SolderJumper_2_Open" (at 216.8144 79.121 0) (effects (font (size 1.27 1.27)) hide))
  (property "Footprint" "Jumper:SolderJumper-2_P1.3mm_Open_Pad1.0x1.5mm" (at 219.71 79.121 0) (effects (font (size 1.27 1.27)) hide))
  (property "Datasheet" "~" (at 219.71 79.121 0) (effects (font (size 1.27 1.27)) hide)) (pin "1") (pin "2")
  (instances (project "ph_portable_refrigerator_v2_hw" (path "" (reference "JP2") (unit 1)) (path "" (reference "JP2") (unit 1)))))

 (symbol (lib_id "Connector_Generic:Conn_01x04") (at 229.108 83.947 0) (unit 1) (in_bom yes) (on_board yes) (dnp no)
  (property "Reference" "J13" (at 231.14 84.1502 0) (effects (font (size 1.27 1.27)) (justify left)))
  (property "Value" "Conn_01x04" (at 231.14 86.4616 0) (effects (font (size 1.27 1.27)) (justify left) hide))
  (property "Footprint" "Connector_JST:JST_EH_S4B-EH_1x04_P2.50mm_Horizontal" (at 229.108 83.947 0) (effects (font (size 1.27 1.27)) hide))
  (property "Datasheet" "~" (at 229.108 83.947 0) (effects (font (size 1.27 1.27)) hide)) (pin "1") (pin "2") (pin "3") (pin "4")
  (instances (project "ph_portable_refrigerator_v2_hw" (path "" (reference "J13") (unit 1)) (path "" (reference "J12") (unit 1)))))

 (symbol (lib_id "power:+3V3") (at 69.977 104.267 90) (unit 1) (in_bom yes) (on_board yes) (dnp no)
  (property "Reference" "#PWR088" (at 73.787 104.267 0) (effects (font (size 1.27 1.27)) hide))
  (property "Value" "+3V3" (at 65.5828 103.886 0) (effects (font (size 1.27 1.27))))
  (property "Footprint" "" (at 69.977 104.267 0) (effects (font (size 1.27 1.27)) hide))
  (property "Datasheet" "" (at 69.977 104.267 0) (effects (font (size 1.27 1.27)) hide)) (pin "1")
  (instances (project "ph_portable_refrigerator_v2_hw" (path "" (reference "#PWR088") (unit 1)) (path "" (reference "#PWR010") (unit 1)))))

 (symbol (lib_id "power:+3V3") (at 148.59 102.997 0) (unit 1) (in_bom yes) (on_board yes) (dnp no)
  (property "Reference" "#PWR088" (at 148.59 106.807 0) (effects (font (size 1.27 1.27)) hide))
  (property "Value" "+3V3" (at 148.971 98.6028 0) (effects (font (size 1.27 1.27))))
  (property "Footprint" "" (at 148.59 102.997 0) (effects (font (size 1.27 1.27)) hide))
  (property "Datasheet" "" (at 148.59 102.997 0) (effects (font (size 1.27 1.27)) hide)) (pin "1")
  (instances (project "ph_portable_refrigerator_v2_hw" (path "" (reference "#PWR088") (unit 1)) (path "" (reference "#PWR088") (unit 1)))))

 (symbol (lib_id "linktech:C0805") (at 148.59 110.109 0) (unit 1) (in_bom yes) (on_board yes) (dnp no) (fields_autoplaced)
  (property "Reference" "C24" (at 151.638 108.8389 0) (effects (font (size 1.27 1.27)) (justify left)))
  (property "Value" "1uF" (at 151.638 111.3789 0) (effects (font (size 1.27 1.27)) (justify left)))
  (property "Footprint" "Resistor_SMD:R_0805_2012Metric" (at 149.5552 113.919 0) (effects (font (size 1.27 1.27)) hide))
  (property "Datasheet" "" (at 148.59 110.109 0) (effects (font (size 1.27 1.27)) hide))
  (property "Desc" "Capacitor SMD Ceramic 0805" (at 148.59 110.109 0) (effects (font (size 1.27 1.27)) hide))
  (property "Link" "http://www.dientuachau.com/ceramic-0805" (at 148.59 110.109 0) (effects (font (size 1.27 1.27)) hide)) (pin "1") (pin "2")
  (instances (project "ph_portable_refrigerator_v2_hw" (path "" (reference "C24") (unit 1)) (path "" (reference "C23") (unit 1))))))
